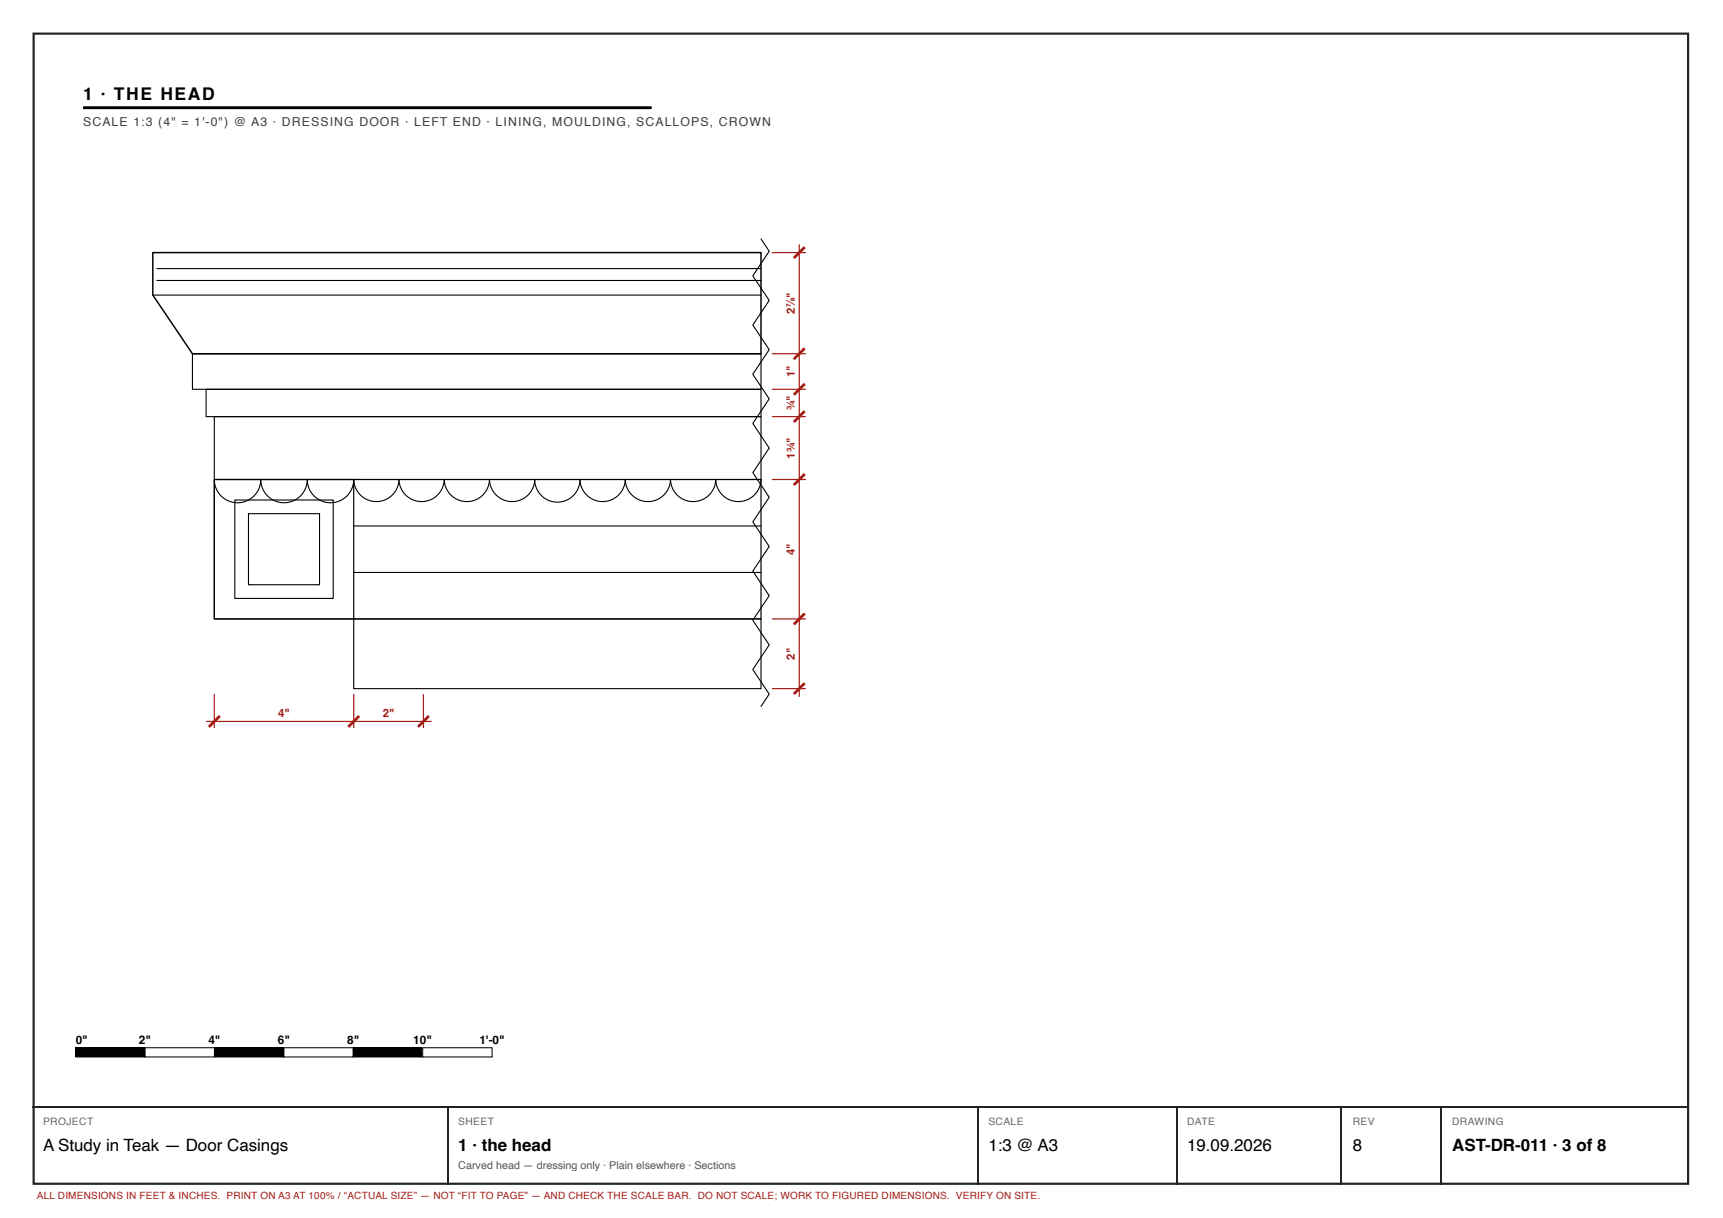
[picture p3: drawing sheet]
<svg xmlns="http://www.w3.org/2000/svg" width="420mm" height="297mm" viewBox="0 0 420 297" stroke-linecap="round" stroke-linejoin="round" font-family="sans-serif">
<path d="M8.2 8.2h403.5v280.5h-403.5z" fill="none" stroke="#222" stroke-width=".53"/>
<path d="M20.3 26.3h138.6" fill="none" stroke="#000" stroke-width=".7" stroke-linecap="butt"/>
<g fill="none" stroke="#000" stroke-width=".27">
<path d="M185.6 58.3l2 3-4 6 4 6-4 6 4 6-4 6 4 6-4 6 4 6-4 6 4 6-4 6 4 6-4 6 4 6-4 6 4 6-4 6 4 6-2 3M37.3 72h148.3M38.3 65.5h147.3M38.3 68.4h147.3M46.9 86.3h138.7v8.6h-138.7zM50.3 94.9h135.3v6.7h-135.3zM52.3 101.6h133.3v15.3h-133.3zM52.3 116.9a5.7 5.7 0 0 0 5.6 5.7 5.7 5.7 0 0 0 5.7-5.7 5.7 5.7 0 0 0 5.7 5.7 5.7 5.7 0 0 0 5.6-5.7 5.7 5.7 0 0 0 5.7 5.7 5.7 5.7 0 0 0 5.7-5.7 5.5 5.5 0 0 0 5.5 5.4 5.5 5.5 0 0 0 5.5-5.4 5.5 5.5 0 0 0 5.5 5.4 5.5 5.5 0 0 0 5.5-5.4 5.5 5.5 0 0 0 5.6 5.4 5.5 5.5 0 0 0 5.5-5.4 5.5 5.5 0 0 0 5.5 5.4 5.5 5.5 0 0 0 5.5-5.4 5.5 5.5 0 0 0 5.5 5.5 5.5 5.5 0 0 0 5.5-5.5 5.5 5.5 0 0 0 5.6 5.4 5.5 5.5 0 0 0 5.5-5.4 5.5 5.5 0 0 0 5.5 5.4 5.5 5.5 0 0 0 5.5-5.4 5.5 5.5 0 0 0 5.5 5.4 5.5 5.5 0 0 0 5.6-5.4 5.5 5.5 0 0 0 5.5 5.4 5.5 5.5 0 0 0 5.5-5.4M57.3 121.9h24v24h-24zM60.6 125.3h17.3v17.3h-17.3zM86.3 128.3h99.3M86.3 139.6h99.3"/>
<path d="M86.3 150.9h99.3v17h-99.3z"/>
</g>
<path d="M52.3 116.9h133.3v34h-133.3zM52.3 116.9h34v34h-34z" fill="none" stroke="#000" stroke-width=".29"/>
<path d="M37.3 61.6h148.3v24.7h-138.7l-9.6-14.3z" fill="none" stroke="#000" stroke-width=".36"/>
<path d="M194.9 59.6v110.3M188.3 61.6h8.2M188.3 86.3h8.2M188.3 94.9h8.2M188.3 101.6h8.2M188.3 116.9h8.2M188.3 150.9h8.2M50.3 175.9h55M52.3 169.3v8.2M86.3 169.3v8.2M103.3 169.3v8.2M188.3 167.9h8.2" fill="none" stroke="#a51d17" stroke-width=".29"/>
<path d="M196.3 60.3l-2.7 2.6M196.3 84.9l-2.7 2.7M196.3 93.6l-2.7 2.7M196.3 100.3l-2.7 2.6M196.3 115.6l-2.7 2.7M196.3 149.6l-2.7 2.7M53.6 174.6l-2.7 2.7M87.6 174.6l-2.7 2.7M104.6 174.6l-2.7 2.7M196.3 166.6l-2.7 2.7" fill="none" stroke="#a51d17" stroke-width=".68" stroke-linecap="butt"/>
<path d="M18.5 255.5h16.9v2.2h-16.9z" fill="#000"/>
<path d="M18.5 255.5h16.9v2.2h-16.9z" fill="none" stroke="#000" stroke-width=".25"/>
<path d="M35.4 255.5h16.9v2.2h-16.9z" fill="#fff"/>
<path d="M35.4 255.5h16.9v2.2h-16.9zM52.3 255.5h16.9v2.2h-16.9z" fill="none" stroke="#000" stroke-width=".25"/>
<path d="M52.3 255.5h16.9v2.2h-16.9z" fill="#000"/>
<path d="M69.2 255.5h17v2.2h-17z" fill="#fff"/>
<path d="M69.2 255.5h17v2.2h-17zM86.2 255.5h16.9v2.2h-16.9z" fill="none" stroke="#000" stroke-width=".25"/>
<path d="M86.2 255.5h16.9v2.2h-16.9z" fill="#000"/>
<path d="M103.1 255.5h16.9v2.2h-16.9z" fill="#fff"/>
<path d="M103.1 255.5h16.9v2.2h-16.9z" fill="none" stroke="#000" stroke-width=".25"/>
<path d="M7.9 270h404.1M109.1 270.1v18.8M238.5 270.1v18.8M286.9 270.1v18.8M327.2 270.1v18.8M351.5 270.1v18.8" fill="none" stroke="#222" stroke-width=".26"/>
<text font-size="4.3" x="20.3" y="24.3">1 · THE HEAD</text>
<g font-size="4.1">
<text x="10.5" y="280.7">A Study in Teak — Door Casings</text>
<text x="111.8" y="280.7">1 · the head</text>
<text x="241" y="280.7">1:3 @ A3</text>
<text x="289.5" y="280.7">19.09.2026</text>
<text x="329.9" y="280.7">8</text>
<text x="354.1" y="280.7">AST-DR-011 · 3 of 8</text>
</g>
<text font-size="3" fill="#3d3d3d" x="20.3" y="30.7">SCALE 1:3 (4&quot; = 1'-0&quot;) @ A3 · DRESSING DOOR · LEFT END · LINING, MOULDING, SCALLOPS, CROWN</text>
<g font-size="2.9">
<text x="18.5" y="254.5">0&quot;</text>
<text x="33.9" y="254.5">2&quot;</text>
<text x="50.8" y="254.5">4&quot;</text>
<text x="67.7" y="254.5">6&quot;</text>
<text x="84.7" y="254.5">8&quot;</text>
<text x="100.8" y="254.5">10&quot;</text>
<text x="116.9" y="254.5">1'-0&quot;</text>
</g>
<g font-size="2.8" fill="#a51d17">
<text x="193.9" y="76.5" transform="rotate(-90 193.9 76.5)">2⅞&quot;</text>
<text x="193.9" y="92" transform="rotate(-90 193.9 92)">1&quot;</text>
<text x="193.9" y="100.1" transform="rotate(-90 193.9 100.1)">¾&quot;</text>
<text x="193.9" y="111.9" transform="rotate(-90 193.9 111.9)">1¾&quot;</text>
<text x="193.9" y="135.4" transform="rotate(-90 193.9 135.4)">4&quot;</text>
<text x="193.9" y="160.9" transform="rotate(-90 193.9 160.9)">2&quot;</text>
<text x="67.8" y="174.9">4&quot;</text>
<text x="93.3" y="174.9">2&quot;</text>
</g>
<text font-size="2.6" fill="#555" x="111.8" y="285">Carved head — dressing only · Plain elsewhere · Sections</text>
<g font-size="2.5" fill="#666">
<text x="10.5" y="274.4">PROJECT</text>
<text x="111.8" y="274.4">SHEET</text>
<text x="241" y="274.4">SCALE</text>
<text x="289.5" y="274.4">DATE</text>
<text x="329.9" y="274.4">REV</text>
<text x="354.1" y="274.4">DRAWING</text>
</g>
<text font-size="2.4" fill="#a51d17" x="9" y="292.4">ALL DIMENSIONS IN FEET &amp; INCHES. PRINT ON A3 AT 100% / “ACTUAL SIZE” — NOT “FIT TO PAGE” — AND CHECK THE SCALE BAR. DO NOT SCALE; WORK TO FIGURED DIMENSIONS. VERIFY ON SITE.</text>
</svg>
